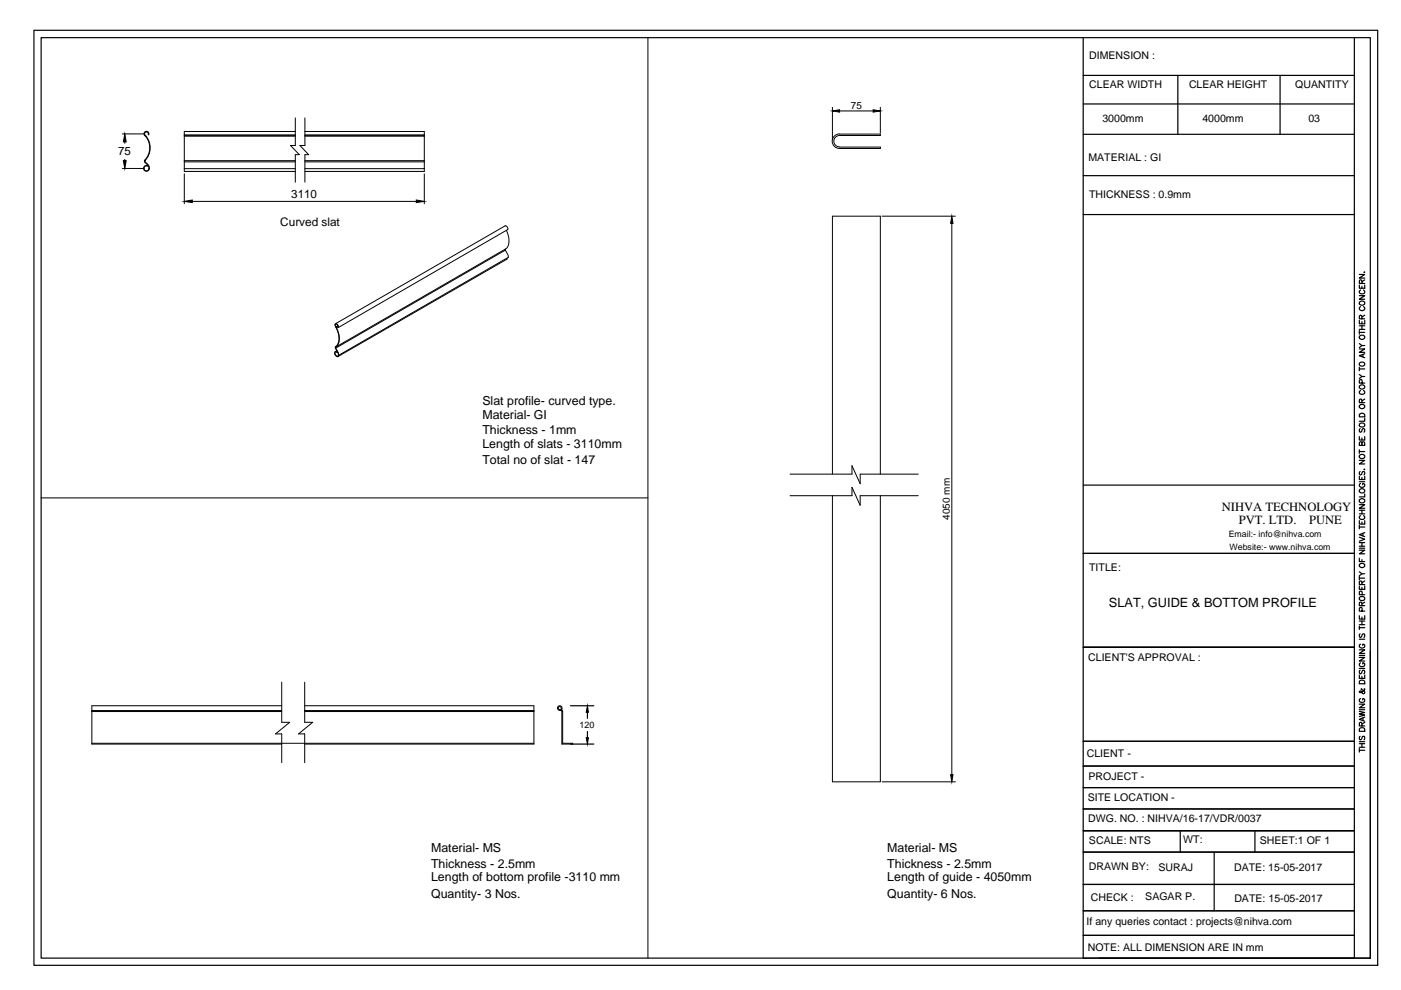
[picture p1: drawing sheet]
<svg xmlns="http://www.w3.org/2000/svg" width="297mm" height="210mm" viewBox="0 0 297 210" stroke-linecap="round" stroke-linejoin="round" font-family="sans-serif">
<!-- layer: 0 -->
<g fill="none" stroke="#000" stroke-width=".25">
<path d="M7.2 6.4h284.9v198.3h-284.9zM8.7 8h281.8v195.1h-281.8zM229.7 8v195.1h57.4v-195.1M229.7 16h57.4M249.7 16v12.5M271.4 16v12.5M229.7 28.5h57.4M229.7 22h57.4M229.7 37.2h57.4M229.7 45.5h57.4M288.2 58.2h1.1l-1.1 .8h1.1M289.3 57.6v.2z"/>
<path d="M289.3 59.3l-.5 .4M288.2 74h1.1l-1.1 .7h1.1M288.2 67.9v.8h1.1v-.8M288.2 62.7h1.1l-1.1 .7h1.1M288.2 60.4v.7h1.1v-.7M288.2 70.1v.8M288.2 77.8v.8M288.2 79.4l.6 .4M288.2 78.2h1.1M288.2 72.8l.6 .5M288.2 70.5h1.1M288.2 69.8h1.1"/>
<path d="M288.2 69.1h1.1M288.2 71.3a.58 .58 0 0 1 .8-.3 .58 .58 0 0 1 .3 .7 .58 .58 0 0 1-.7 .2 .58 .58 0 0 1-.4-.6zM288.2 64a.54 .54 0 0 1 .8-.2 .54 .54 0 0 1 .2 .8 .56 .56 0 0 1-.7 .1 .56 .56 0 0 1-.3-.7zM288.5 65a.44 .44 0 0 0-.3 .5 .44 .44 0 0 0 .4 .4h.3a.44 .44 0 0 0 .5-.4 .44 .44 0 0 0-.3-.5M288.5 61.5a.42 .42 0 0 0-.3 .5 .42 .42 0 0 0 .4 .3h.3a.42 .42 0 0 0 .5-.3 .42 .42 0 0 0-.3-.5M288.8 67.6l-.1-.6-.3-.2-.2 .2v.6h1.1M288.8 60.1l-.1-.6-.4-.1-.1 .7h1.1M288.8 60.7v.4M288.8 68.2v.5M288.8 69.1v.7M289 75.2v.5M289.3 79.8h-.5l-.6 .4"/>
<path d="M289.3 75l-1.1 .4 1.1 .4M289.3 73.3h-.5l-.6 .4M289.3 66.8l-.5 .4M288.2 97.6h1.1l-1.1 .8h1.1M288.2 92.6v.7h1.1v-.7M288.2 95.4v.7M288.2 95.7h1.1M288.2 89.9a.58 .58 0 0 1 .8-.2 .58 .58 0 0 1 .3 .6 .58 .58 0 0 1-.7 .3 .58 .58 0 0 1-.4-.7zM288.2 87.8a.65 .65 0 0 1 1.1 .2v.4h-1.1zM288.2 86a.58 .58 0 0 1 .8-.3 .58 .58 0 0 1 .3 .7 .58 .58 0 0 1-.7 .2 .58 .58 0 0 1-.4-.6zM288.2 81.8a.58 .58 0 0 1 .8-.2 .58 .58 0 0 1 .3 .6 .58 .58 0 0 1-.7 .3 .58 .58 0 0 1-.4-.7zM288.4 100l-.2 .2 .2 .5 .2-.1 .2-.5h.5v.3l-.1 .3"/>
<path d="M288.4 90.9l-.2 .2 .2 .5h.2l.3-.7h.3l.1 .2-.1 .5M288.5 82.8a.42 .42 0 0 0-.3 .5 .42 .42 0 0 0 .4 .3h.3a.42 .42 0 0 0 .5-.3 .42 .42 0 0 0-.3-.5M288.8 93.9l.2-.2 .3 .2v.5h-1.1l.1-.7 .4 .1 .1 .6M288.8 85.4l-.1-.7h-.4l-.1 .7h1.1M288.8 92.9v.4M288.8 81.2v-.6l-.4-.1-.2 .1v.6h1.1M289.2 99.5h.1zM289.3 88.7v.6h-1.1M289.3 84.6l-.5 .4M229.7 117.3h57.4M229.7 102.9h57.4M288.2 118.3v.8h1.1"/>
<path d="M288.2 116.7h1.1l-1.1 .7h1.1M288.2 113.9l1.1 .4-1.1 .5M288.2 110.4v.7h1.1v-.7M288.2 107h1.1l-1.1 .8h1.1M288.2 101v.7h1.1v-.7M288.2 111.4v.7M288.2 116.2h1.1M288.2 115.8h1.1M288.2 115h1.1M288.2 111.7h1.1M288.2 109h1.1M288.2 108.2h1.1"/>
<path d="M288.2 102.1h1.1M288.2 119.7a.58 .58 0 0 1 .8-.3 .58 .58 0 0 1 .3 .7 .58 .58 0 0 1-.7 .2 .58 .58 0 0 1-.4-.6zM288.5 109.3a.42 .42 0 0 0-.3 .5 .42 .42 0 0 0 .4 .3h.3a.42 .42 0 0 0 .4-.3 .42 .42 0 0 0-.2-.5M288.5 102.5a.42 .42 0 0 0-.3 .5 .42 .42 0 0 0 .4 .3h.3a.4 .4 0 0 0 .5-.4 .4 .4 0 0 0-.5-.4v.3M288.8 101.2v.5M288.8 108.2v.8M288.8 110.7v.4M288.8 115v.8M288.8 118.6v.5M289 113.1v.5M289.3 112.9l-1.1 .5 1.1 .4M289.3 104.7v.7h-1.1"/>
<path d="M287.1 137.2h-57.4h57.4M288.2 139.4h1.1l-1.1 .8h1.1M288.2 137.8h1.1l-1.1 .7h1.1M288.2 130.5v.8h1.1v-.8M288.2 124.2v.8h1.1v-.8M288.2 122.2v.8M288.2 132.7v.8M288.2 139h1.1M288.2 135.5h1.1M288.2 133.1h1.1M288.2 132.4h1.1M288.2 131.7h1.1"/>
<path d="M288.2 122.6h1.1M288.2 121.2l.6 .5M288.4 134.4l-.2 .2 .2 .6 .2-.2 .2-.5h.5v.4l-.1 .3M288.4 126.6a.56 .56 0 0 1 .6-.1 .56 .56 0 0 1 .3 .6 .58 .58 0 0 1-.7 .3 .58 .58 0 0 1-.4-.7zM288.5 136.6a.42 .42 0 0 0-.3 .5 .42 .42 0 0 0 .4 .3h.3a.4 .4 0 0 0 .5-.4 .4 .4 0 0 0-.5-.4v.2M288.8 128.4l-.1-.7h-.5v.7h1.1M288.8 123.9l-.1-.6h-.5v.6h1.1M288.8 124.5v.5M288.8 130.8v.5M288.8 131.7v.7M288.8 129.6v-.7h-.6v.7h1.1M288.8 126.1v-.7h-.6v.7h1.1"/>
<path d="M289.3 121.7h-.5l-.6 .4M289.3 127.7l-.5 .3M289.3 123.2l-.5 .4M290.5 138v65.1h-57.5M120.9 149.6h5M120.9 157.8h5M124.5 151v1.3M124.5 155.1v1.3M229.7 157.2h57.4M288.2 150.8l1.1 .3-1.1 .3 1.1 .2-1.1 .3M288.2 149.3h1.1l-1.1 .8h1.1M288.2 143.1v.7h1.1v-.7"/>
<path d="M288.2 159.1h1.1M288.2 158.7v.8M288.2 158.4h1.1M288.2 157.7h1.1M288.2 157.3h1.1M288.2 150.5h1.1M288.2 141.7h1.1M288.2 154.5a.65 .65 0 0 1 1.1 .2v.4h-1.1zM288.4 156.1l-.2 .3 .2 .5 .3-.2 .1-.5h.5v.4l-.1 .3M288.4 144.3h.8l.1 .7h-1.1zM288.4 142.1l-.2 .3 .2 .5 .2-.1 .3-.7h.3l.1 .3-.1 .5M288.5 148.1a.42 .42 0 0 0-.3 .5 .42 .42 0 0 0 .4 .3h.3a.4 .4 0 0 0 .5-.4 .4 .4 0 0 0-.5-.4v.3"/>
<path d="M288.5 140.5a.42 .42 0 0 0-.3 .5 .42 .42 0 0 0 .4 .3h.3a.4 .4 0 0 0 .5-.4 .4 .4 0 0 0-.5-.4v.3M288.7 146l-.1 .1a.68 .68 0 0 1 .6 1l-.4-.1-.3-.5-.3 .2 .2 .1h.2l.7-.5v-.2l-.1-.1M288.8 153.9l-.1-.6-.4-.1-.1 .7h1.1M288.8 143.4v.4M288.8 157.7v.7M289 152.2v.6M289.3 152l-1.1 .5 1.1 .4M289.3 153.1l-.5 .4M229.7 162.4h57.4M229.7 167h57.4M229.7 171.5h57.4M250.2 176.1v4.6"/>
<path d="M266.1 176.1v4.6M287.1 176.1h-57.4h57.4M229.7 180.7h57.4M229.7 187.5h57.4M229.7 193.1h57.4M229.7 198.3h57.4M257.4 180.7v12.4"/>
<circle cx="288.7" cy="77.2" r=".53"/>
<circle cx="288.7" cy="96.8" r=".53"/>
<circle cx="288.7" cy="106.2" r=".53"/>
<circle cx="288.7" cy="104.1" r=".53"/>
</g>
<g fill="none" stroke="#000" stroke-width=".21">
<path d="M137.4 8v195.1M26 28.4h4.6M26 35.7h4.6M26.5 30.1v.3M26.5 33.8v.3M30.7 34.4l.8 .9 .1 .4M30.8 34l-.1 .2a2.33 2.33 0 0 1 1 1.6M31.2 35.2a.53 .53 0 0 0-.7 .4 .53 .53 0 0 0 .5 .6 .53 .53 0 0 0 .6-.5M31.2 35.2l.1-.1a.61 .61 0 0 0-.8 .5 .61 .61 0 0 0 .5 .7 .61 .61 0 0 0 .7-.6M31.4 28.5a.41 .41 0 0 0-.2-.5 .41 .41 0 0 0-.6 .3 .41 .41 0 0 0 .3 .5 3.9 3.9 0 0 1-.2 5.2M31.5 28.6h.1M31.5 28.6a.53 .53 0 0 0-.3-.7 .53 .53 0 0 0-.7 .3 .53 .53 0 0 0 .4 .7 4.1 4.1 0 0 1-.3 5.3l.1 .2"/>
<path d="M39.1 34.3v1.5M39.1 35.8v.6h23.5M39.1 34.1h23.5M39.1 28.9h23.5M39.1 36.9v6.3M39.1 35.8h23.5M39.1 34.3h23.5M39.1 28.6h23.5M39.1 28.8h23.5M62.6 27.9h-23.5v6.4M62.6 25v5.8h-1l1.9 2h-.9v5.8M64.6 27.9h25.4v6.4"/>
<path d="M64.6 34.1h25.4M64.6 28.9h25.4M64.6 35.8h25.4M64.6 34.3h25.4M64.6 28.6h25.4M64.6 28.8h25.4M64.6 25v5.8h-1l1.8 2h-.8v5.8M90 34.3v1.5M90 35.8v.6h-25.4M90 36.9v6.3M176.5 22.8v6.8M177.1 28.7l.9-.3h8.6v.3h-8.6a1.23 1.23 0 0 0-1.2 1.3 1.23 1.23 0 0 0 1.2 1.2h8.6v.3h-8.6a1.55 1.55 0 0 1-1.5-1.1 1.55 1.55 0 0 1 .6-1.7z"/>
<path d="M178 23.5h7.1M186.6 22.8v5.4M40.8 42.7h47.5M107.1 53l.6 1.1 .1 .5-36 20.7M107.1 52.8v.2M107.1 52.8l-35.9 20.8M107.1 53l-35.9 20.8M107.4 48.8v.2a3.1 3.1 0 0 1-.3 3.8M107.7 54.8l-36 20.8M187 45.8h15.6M201.8 47.4v116.8M71.1 68.7l36-20.8a.56 .56 0 0 1 .6 .8l-36 20.8"/>
<path d="M71.2 73.6v.2M71.2 73.8l.4 .7 .2 .8M71.2 69.3v.1M71.2 69.4a.37 .37 0 0 1-.2-.4 .37 .37 0 0 1 .3-.3 .66 .66 0 0 1 .4 .8M71.2 69.3l.1 .1M71.2 69.5a3.4 3.4 0 0 1 .1 3.9l-.2 .2v.2a1.61 1.61 0 0 1 .6 1.7 .5 .5 0 0 1-.6-.3 .5 .5 0 0 1 .1-.6l.3 .1M71.2 69.3a.28 .28 0 0 1-.2-.3 .28 .28 0 0 1 .3-.3l.3 .2 .1 .6M71.4 74.4l-.3 .1M71.5 74.7a.34 .34 0 0 0-.5-.1 .34 .34 0 0 0 0 .6 .42 .42 0 0 0 .3 .4 .42 .42 0 0 0 .5-.2v-.1M71.5 74.7h.1M71.6 69.1l-.4 .2M71.7 69.2l-.4 .2a4 4 0 0 1 .2 3.9l-.3 .3"/>
<path d="M8.7 105.6h128.7M167.5 100.5h13.1v-1.8l1.8 3.9v-2.1h12.3M167.5 105.1h13.1v-1.8l1.8 3.8v-2h12.3M176.5 100.5v-54.7h10.1v54.7M176.5 105.1v60.7h10.1v-60.7M19.5 150.7h40.2M19.5 150.9h40.2M19.5 157.6h93.7M59.7 149.6h-40.2v8.2h40.2M59.7 144.6v8.5h1.7l-3 2.5h1.3v6.1M64.6 149.6h48.6v8.2h-48.6M64.6 150.7h48.6"/>
<path d="M64.6 150.9h48.6M64.6 144.6v8.5h1.7l-3 2.5h1.3v6.1M118.7 150.7h.2M118.7 150.5h.2M118.9 150.4l.3 .2 .1 .3v6.7h2.1v.2h-2.3v-7l-.2-.2M119.1 150.3a.49 .49 0 0 0-.3-.6 .49 .49 0 0 0-.6 .4 .49 .49 0 0 0 .5 .5M119.1 150.4l-.4-.6-.3 .2 .1 .4h.2M187 165.8h15.6"/>
</g>
<path d="M26.5 28.4l.3 1.7h-.6zM26.2 34.1h.6l-.3 1.6zM176.5 23.5l1.5-.2v.5zM185.1 23.3l1.5 .2-1.5 .3zM39.1 42.7l1.7-.3v.6zM88.3 42.4l1.7 .3-1.7 .3zM201.8 45.8l.3 1.6h-.6zM124.5 149.6l.3 1.4h-.5zM124.3 156.4h.5l-.3 1.4zM201.5 164.2h.6l-.3 1.6z" fill="#000" stroke="#000" stroke-width=".21"/>
<g font-size="2.7">
<text x="259" y="108.3">NIHVA TECHNOLOGY</text>
<text x="262.7" y="111.1">PVT. LTD.</text>
<text x="277.5" y="111.1">PUNE</text>
<text x="235.1" y="128.6">SLAT, GUIDE &amp; BOTTOM PROFILE</text>
</g>
<g font-size="2.6">
<text x="102.3" y="85.8">Slat profile- curved type.</text>
<text x="102.3" y="88.8">Material- GI</text>
<text x="102.3" y="92">Thickness - 1mm</text>
<text x="102.3" y="94.9">Length of slats - 3110mm</text>
<text x="102.3" y="98.5">Total no of slat - 147</text>
<text x="91.4" y="184">Thickness - 2.5mm</text>
<text x="91.4" y="180.7">Material- MS</text>
<text x="188.1" y="184">Thickness - 2.5mm</text>
<text x="188.1" y="180.7">Material- MS</text>
<text x="91.4" y="186.9">Length of bottom profile -3110 mm</text>
<text x="91.4" y="190.4">Quantity- 3 Nos.</text>
<text x="188.1" y="186.9">Length of guide - 4050mm</text>
<text x="188.1" y="190.4">Quantity- 6 Nos.</text>
</g>
<g font-size="2.5">
<text x="25.1" y="33">75</text>
<text x="61.8" y="41.9">3110</text>
<text x="59.4" y="47.8">Curved slat</text>
</g>
<g font-size="2.2">
<text x="230.9" y="12.6">DIMENSION :</text>
<text x="230.9" y="18.7">CLEAR WIDTH</text>
<text x="252.1" y="18.7">CLEAR HEIGHT</text>
<text x="274.6" y="18.7">QUANTITY</text>
<text x="233.7" y="25.9">3000mm</text>
<text x="254.9" y="25.9">4000mm</text>
<text x="277.4" y="25.9">03</text>
<text x="230.8" y="34.2">MATERIAL : GI</text>
<text x="230.9" y="41.9">THICKNESS : 0.9mm</text>
<text x="230.9" y="121.1">TITLE:</text>
<text x="230.7" y="140.1">CLIENT'S APPROVAL :</text>
<text x="230.4" y="160.5">CLIENT -</text>
<text x="230.8" y="165.3">PROJECT -</text>
<text x="230.6" y="169.9">SITE LOCATION -</text>
<text x="230.7" y="174.4">DWG. NO. : NIHVA/16-17/VDR/0037</text>
<text x="230.9" y="178.8">SCALE: NTS</text>
<text x="250.9" y="178.7">WT:</text>
<text x="267.1" y="178.8">SHEET:1 OF 1</text>
<text x="230.9" y="184.6">DRAWN BY:</text>
<text x="245.6" y="184.7">SURAJ</text>
<text x="261.7" y="184.7">DATE: 15-05-2017</text>
<text x="231.3" y="191">CHECK :</text>
<text x="242.8" y="190.9">SAGAR P.</text>
<text x="261.7" y="191.2">DATE: 15-05-2017</text>
<text x="230.4" y="196.2">If any queries contact : projects@nihva.com</text>
<text x="230.6" y="201.6">NOTE: ALL DIMENSION ARE IN mm</text>
</g>
<g font-size="2.1">
<text x="180.4" y="23.1">75</text>
<text x="201.4" y="110.2" transform="rotate(-90 201.4 110.2)">4050 mm</text>
</g>
<g font-size="1.9">
<text x="260.5" y="113.9">Email:- info@nihva.com</text>
<text x="260.7" y="116.6">Website:- www.nihva.com</text>
<text x="122.9" y="154.4">120</text>
</g>
</svg>
